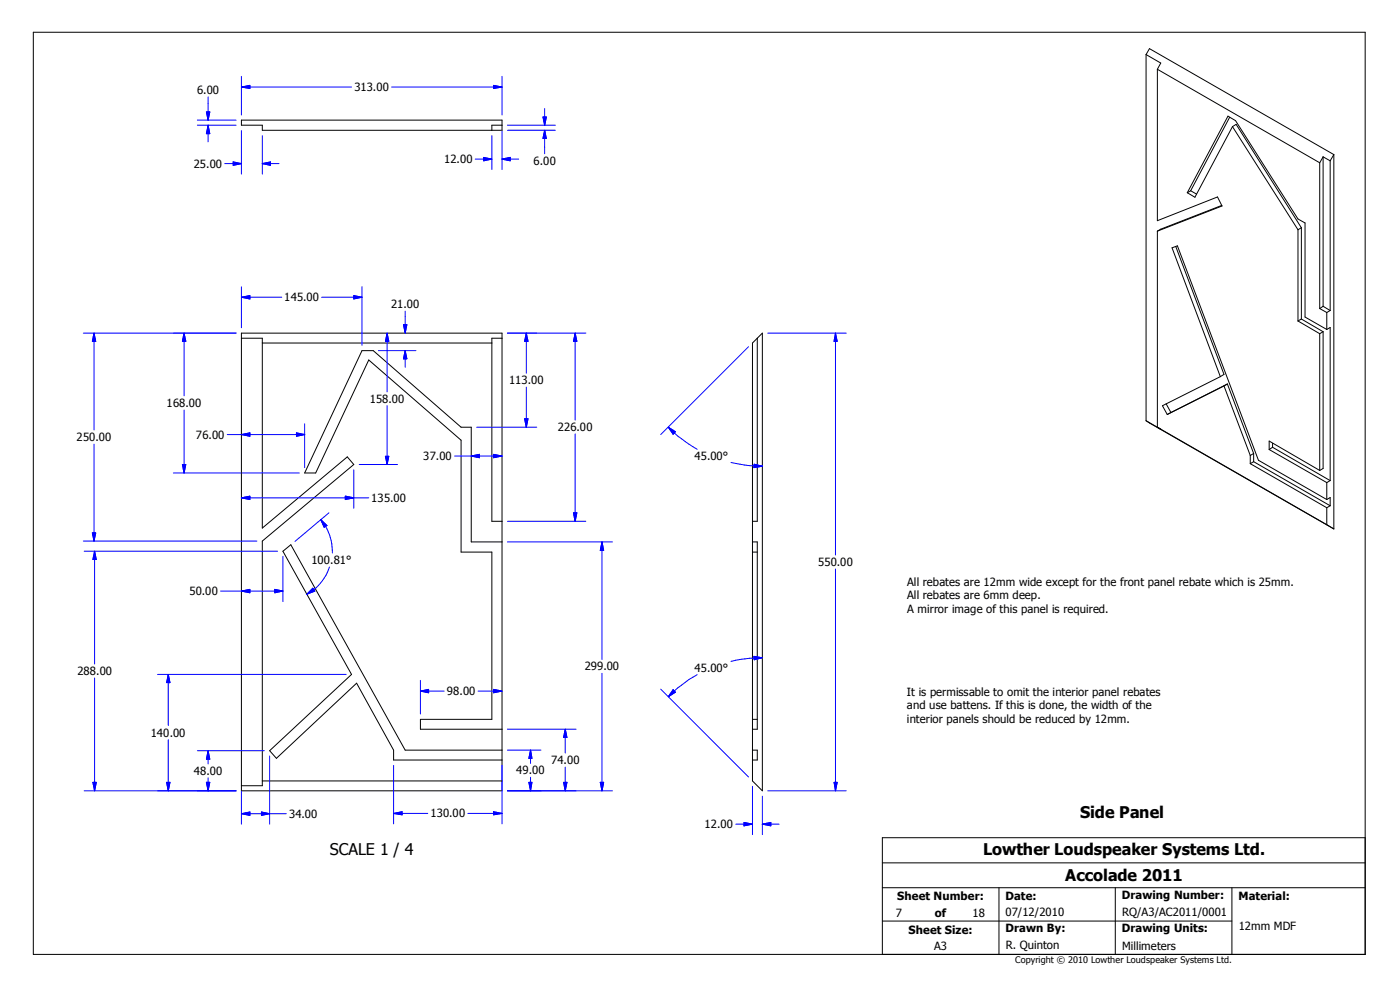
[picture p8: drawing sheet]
<svg xmlns="http://www.w3.org/2000/svg" width="420mm" height="297mm" viewBox="0 0 420 297" stroke-linecap="round" stroke-linejoin="round" font-family="sans-serif">
<g fill="none" stroke="#000" stroke-width=".3">
<path d="M10 9.7h399.4v276.3h-399.4zM343.7 16.4l4.4 2.5-1.1 1.9M343.7 16.4l1-1.8 55.3 31.7M343.7 16.4v109.7M72.4 36h78.1v3h-71.8v-1.5h-6.3zM150.5 37.5h-3v1.5M347 20.8l48.7 28M347 20.8v45.3l18.1-7.1 1.3 2.7-19.4 7.6M368.7 35.2l-11.7 22M369.6 37.9l19.6 30.9M369.6 37.9l-11.3 21.2-2.3-1.3M369.6 37.9l1.1-.6 19.5 31"/>
<path d="M356 57.8l12.2-23 2.3 1.4 18.7 29.4 2.1 1.2v28.2l6.5 3.7M357 57.2l-1 .6M357 57.2l1.8 1M395.7 48.8v43.7M396.7 47l-1 1.8M396.7 47l2.2 1.2M396.7 47v44.8M398.9 48.2v44.9M400 46.3l-1.1 1.9M400 46.3v112.2M347 69.3v58.7l1.1 .6-4.4-2.5M352.6 73.8l14.4 38.4-1.1 .7"/>
<path d="M366.4 61.6l-18.3 7.1-1.1 .6M389.2 68.8v27.4M390.2 68.3l-1 .5M390.2 68.3v27.3M72.4 99.8h78.1v137.2h-78.1zM228.6 99.8v137.2l-3-3v-131.2zM389.2 96.2l6.5 3.8M390.2 95.6l-1 .6M390.2 95.6l6.5 3.8M395.7 92.5l2.1 1.2M396.7 99.4v41l-1 .6M396.7 91.8l2.2 1.3"/>
<path d="M396.7 91.8l-1 .7M396.7 99.4l-1 .6M397.8 98.7l1.1-.6v45.9M397.8 93.7v5M398.9 93.1l-1.1 .6M72.4 101.4h6.3v56.9l25.4-21.4 2 2.3-27.4 23v73.3h-6.3M78.7 102.8h68.8M150.5 101.4h-3v54.8h3M227.1 101.4v54.8h-1.5M365.9 112.9l-17.3 8.7 1.4 2.6M365.9 112.9l-14.4-38.6 1.6-.6 24.3 64.2 20.4 11.8M367 115.7l7.9 20.8"/>
<path d="M367 115.7l-17 8.5M368 115.1l-1 .6M368 115.1l7.9 20.8M368 115.1l-16.9 8.5M395.7 100v41M343.7 126.1l56.3 32.4M349.7 121l1.4 2.6M351.1 123.6l-1.1 .6M374.9 139l22.9 13.2M374.9 136.5v2.5M375.9 135.9l-1 .6M375.9 135.9v2.5"/>
<path d="M375.9 138.4l-1 .6M375.9 138.4l23 13.2M380.6 134.7l17.2 9.9M380.6 134.7v-2.5l15.1 8.8M381.6 132.9v1.1M381.6 134l-1 .7M381.6 134l17.3 10M397.8 152.2v5l2.2 1.3M397.8 149.7l1.1-.6v2.5M397.8 144.6v5.1M398.9 144l-1.1 .6M398.9 151.6l-1.1 .6"/>
<path d="M150.5 162.4h-9.2v-34.4h-3l-26.4-22.9h-3.4l-17.1 36.6h3.3l15.9-33.8 27.7 24v33.6h9.2v50.1h-21.4v2.9h24.4M225.6 162.4h1.5v56.1h-1.5M225.6 165.5h1.5M225.6 215.6h1.5M78.7 234h71.8M150.5 224.8h-29l-34.3-61.5-2.4 1.9 20.6 36.9-24.5 22.9 2 2.3 24-22.6 11.1 20.1v3h32.5M225.6 224.8h1.5v3h-1.5M264.6 258.6h144.8M409.4 251.1h-144.8v34.9M264.6 276h104.8M264.6 266h144.8M299.6 266v20"/>
<path d="M334.4 266v20M369.4 266v20"/>
</g>
<g fill="none" stroke="#00f" stroke-width=".3">
<path d="M59.2 37.5h11.6M59.2 36h11.6M61.9 33.5h1l-.5 2.5zM62.4 29.1v6.9M62.4 37.5v5M62.4 37.5l.5 2.6h-1zM72.4 26.1h33M72.4 26.1l2.5-.5v.9zM72.4 22.9v11.6M72.4 39.1v13.1M117.4 26.1h33.1M148 25.6l2.5 .5-2.5 .4z"/>
<path d="M150.5 22.9v11.6M150.5 39.1v11.7M152.1 39h14.4M152.1 37.5h14.4M162.8 35.1h1l-.5 2.4zM163.3 32.5v5M163.3 39v7.1M163.3 39l.5 2.5h-1zM67.4 49h5M69.9 48.5l2.5 .5-2.5 .5zM78.7 49h5M78.7 49l2.4-.5v1z"/>
<path d="M78.7 40.7v11.5M142.5 47.7h5M145 47.2l2.5 .5-2.5 .5zM147.5 40.7v10.1M150.5 47.7h5M150.5 47.7l2.5-.5v1zM25 99.8h45.8M28.2 99.8l.5 2.5h-1zM28.2 99.8v29.1M55.2 99.8l.5 2.5h-1zM55.2 99.8v18.8M72.4 89.1l2.5-.5v1z"/>
<path d="M72.4 86v12.2M72.4 89.1h12.1M96.4 89.1h12.1M106.1 88.6l2.4 .5-2.4 .5zM108.5 86v17.5M116.1 99.8l.5 2.5h-1zM116.1 99.8v17.6M121 97.3h1l-.5 2.5zM121.5 93.2v6.6M152.1 99.8h23.6M157.8 99.8l.5 2.5h-1zM157.8 99.8v12.1"/>
<path d="M172.5 99.8l.5 2.5h-1zM172.5 99.8v26.1M230.2 99.8h23.5M250.5 99.8v66.5M250.5 99.8l.5 2.5h-.9zM113.5 105.1h11.2M121.5 105.1v5M121.5 105.1l.5 2.4h-1zM157.8 116v12M224.5 103.9l-26.4 26.3M28.2 133.1v29.1M54.7 139.2h1l-.5 2.5z"/>
<path d="M55.2 122.9v18.8M68.2 130.2h23.2M72.4 130.2l2.5-.5v1zM88.9 129.7l2.5 .5-2.5 .5zM91.4 127v13.1M107.7 139.2h11.5M115.6 136.8h1l-.5 2.4zM116.1 121.6v17.6M136.3 136.7h14.2M141.3 136.7l2.5-.5v1zM142.9 128h18.1M148 136.2l2.5 .5-2.5 .5z"/>
<path d="M157.3 125.5h1l-.5 2.5zM172.5 130.1v26.1M200.4 128l2.8 2.7 5.8 3.9M200.4 128l2.1 1.4-.7 .7zM219.2 138.6l5.5 .9 3.9 .2M226.1 139.1l2.5 .6-2.5 .4zM27.7 159.7h1l-.5 2.5zM52 141.7h37.7M72.4 149.2l2.5-.5v1zM72.4 149.2h38.2M96.2 155.7a14.8 14.8 0 0 1 3.5 10M96.2 155.7l1.8 1.8-.8 .5z"/>
<path d="M98.6 153.7l-10.1 8.5M103.5 148.7l2.6 .5-2.6 .5zM106.1 140.8v11.5M152.1 156.2h23.6M172 153.7h1l-.5 2.5zM25 162.2h52M25.2 165.2h58M28.4 165.2v33.8M28.4 165.2l.5 2.5h-1zM66.1 177.1h18.7M72.4 177.1l2.5-.5v1zM82.4 176.6l2.4 .5-2.4 .5z"/>
<path d="M84.8 166.7v13.6M93.8 176.3l.6 .8-2.4 1zM98.8 169.9a14.4 14.4 0 0 1-6.8 8.2M152.1 162.4h31.5M180.5 162.4v35.2M180.5 162.4l.5 2.5h-1zM250.5 170.5v66.5M226.1 196.7l2.5 .4-2.5 .6zM228.6 197.1l-3.9 .2-5.5 .9M28.4 203.2v33.8M47.2 202.1h56.6M50.5 202.1v15.3"/>
<path d="M50.5 202.1l.5 2.5h-1zM126.1 207.1h7.1M126.1 207.1l2.4-.5v1zM126.1 203.9v10.1M143.3 207.1h7.2M148 206.6l2.5 .5-2.5 .5zM152.1 218.5h20.6M169.5 218.5v7.2M169.5 218.5l.5 2.5h-1zM180.5 201.8v35.2M198.1 206.5l26.4 26.3M201.8 206.7l.7 .7-2.1 1.4z"/>
<path d="M209 202.2l-2.4 1.4-3.4 2.6-2.8 2.6M25.2 237h45.6M27.9 234.5h1l-.5 2.5zM50 234.5h1l-.5 2.5zM50.5 221.7v15.3M59.2 225h20M61.9 234.5h1l-.5 2.5zM62.4 225v4M62.4 233.1v3.9M62.4 225l.5 2.5h-1zM72.4 237.1v9.9M80.9 226.6v20.4"/>
<path d="M118 229.4v17.5M150.5 229.4v17.5M152.1 237h31.5M152.1 224.8h10.1M158.6 234.5h.9l-.4 2.5zM159.1 224.8v4M159.1 232.9v4.1M159.1 224.8l.4 2.5h-.9zM169 234.5h1l-.5 2.5zM169.5 229.9v7.1M180 234.5h1l-.5 2.5zM225.6 235.6v14.5"/>
<path d="M228.6 238.6v11.5M230.2 237h23.5M250.1 234.5h.9l-.5 2.5zM72.4 243.9l2.5-.6v1.1zM72.4 243.9h13.5M78.4 243.3l2.5 .6-2.5 .5zM118 243.8h10.3M118 243.8l2.6-.5v.9zM140.3 243.8h10.2M148 243.3l2.5 .5-2.5 .4zM220.6 247h5M223.1 246.5l2.5 .5-2.5 .5z"/>
<path d="M228.6 247h5M228.6 247l2.5-.5v1z"/>
</g>
<g fill="#00f" stroke="#00f" stroke-width=".3">
<path d="M148 25.6l2.5 .5-2.5 .4z" fill-rule="evenodd"/>
<path d="M72.4 26.1l2.5-.5v.9z" fill-rule="evenodd"/>
<path d="M145 47.2l2.5 .5-2.5 .5z" fill-rule="evenodd"/>
<path d="M150.5 47.7l2.5-.5v1z" fill-rule="evenodd"/>
<path d="M163.3 39l.5 2.5h-1z" fill-rule="evenodd"/>
<path d="M162.8 35.1h1l-.5 2.4z" fill-rule="evenodd"/>
<path d="M61.9 33.5h1l-.5 2.5z" fill-rule="evenodd"/>
<path d="M62.4 37.5l.5 2.6h-1z" fill-rule="evenodd"/>
<path d="M69.9 48.5l2.5 .5-2.5 .5z" fill-rule="evenodd"/>
<path d="M78.7 49l2.4-.5v1z" fill-rule="evenodd"/>
<path d="M250.1 234.5h.9l-.5 2.5z" fill-rule="evenodd"/>
<path d="M250.5 99.8l.5 2.5h-.9z" fill-rule="evenodd"/>
<path d="M201.8 206.7l.7 .7-2.1 1.4z" fill-rule="evenodd"/>
<path d="M226.1 196.7l2.5 .4-2.5 .6z" fill-rule="evenodd"/>
<path d="M200.4 128l2.1 1.4-.7 .7z" fill-rule="evenodd"/>
<path d="M226.1 139.1l2.5 .6-2.5 .4z" fill-rule="evenodd"/>
<path d="M223.1 246.5l2.5 .5-2.5 .5z" fill-rule="evenodd"/>
<path d="M228.6 247l2.5-.5v1z" fill-rule="evenodd"/>
<path d="M72.4 89.1l2.5-.5v1z" fill-rule="evenodd"/>
<path d="M106.1 88.6l2.4 .5-2.4 .5z" fill-rule="evenodd"/>
<path d="M121.5 105.1l.5 2.4h-1z" fill-rule="evenodd"/>
<path d="M121 97.3h1l-.5 2.5z" fill-rule="evenodd"/>
<path d="M55.2 99.8l.5 2.5h-1z" fill-rule="evenodd"/>
<path d="M54.7 139.2h1l-.5 2.5z" fill-rule="evenodd"/>
<path d="M88.9 129.7l2.5 .5-2.5 .5z" fill-rule="evenodd"/>
<path d="M72.4 130.2l2.5-.5v1z" fill-rule="evenodd"/>
<path d="M27.7 159.7h1l-.5 2.5z" fill-rule="evenodd"/>
<path d="M28.2 99.8l.5 2.5h-1z" fill-rule="evenodd"/>
<path d="M115.6 136.8h1l-.5 2.4z" fill-rule="evenodd"/>
<path d="M116.1 99.8l.5 2.5h-1z" fill-rule="evenodd"/>
<path d="M72.4 149.2l2.5-.5v1z" fill-rule="evenodd"/>
<path d="M103.5 148.7l2.6 .5-2.6 .5z" fill-rule="evenodd"/>
<path d="M157.3 125.5h1l-.5 2.5z" fill-rule="evenodd"/>
<path d="M157.8 99.8l.5 2.5h-1z" fill-rule="evenodd"/>
<path d="M141.3 136.7l2.5-.5v1z" fill-rule="evenodd"/>
<path d="M148 136.2l2.5 .5-2.5 .5z" fill-rule="evenodd"/>
<path d="M172 153.7h1l-.5 2.5z" fill-rule="evenodd"/>
<path d="M172.5 99.8l.5 2.5h-1z" fill-rule="evenodd"/>
<path d="M158.6 234.5h.9l-.4 2.5z" fill-rule="evenodd"/>
<path d="M159.1 224.8l.4 2.5h-.9z" fill-rule="evenodd"/>
<path d="M169 234.5h1l-.5 2.5z" fill-rule="evenodd"/>
<path d="M169.5 218.5l.5 2.5h-1z" fill-rule="evenodd"/>
<path d="M180 234.5h1l-.5 2.5z" fill-rule="evenodd"/>
<path d="M180.5 162.4l.5 2.5h-1z" fill-rule="evenodd"/>
<path d="M148 206.6l2.5 .5-2.5 .5z" fill-rule="evenodd"/>
<path d="M126.1 207.1l2.4-.5v1z" fill-rule="evenodd"/>
<path d="M148 243.3l2.5 .5-2.5 .4z" fill-rule="evenodd"/>
<path d="M118 243.8l2.6-.5v.9z" fill-rule="evenodd"/>
<path d="M78.4 243.3l2.5 .6-2.5 .5z" fill-rule="evenodd"/>
<path d="M72.4 243.9l2.5-.6v1.1z" fill-rule="evenodd"/>
<path d="M61.9 234.5h1l-.5 2.5z" fill-rule="evenodd"/>
<path d="M62.4 225l.5 2.5h-1z" fill-rule="evenodd"/>
<path d="M50 234.5h1l-.5 2.5z" fill-rule="evenodd"/>
<path d="M50.5 202.1l.5 2.5h-1z" fill-rule="evenodd"/>
<path d="M27.9 234.5h1l-.5 2.5z" fill-rule="evenodd"/>
<path d="M28.4 165.2l.5 2.5h-1z" fill-rule="evenodd"/>
<path d="M82.4 176.6l2.4 .5-2.4 .5z" fill-rule="evenodd"/>
<path d="M72.4 177.1l2.5-.5v1z" fill-rule="evenodd"/>
<path d="M96.2 155.7l1.8 1.8-.8 .5z" fill-rule="evenodd"/>
<path d="M92 178.1l1.8-1.8 .6 .8z" fill-rule="evenodd"/>
</g>
<g font-size="4.8">
<text x="323.8" y="245.2">Side Panel</text>
<text x="98.9" y="256.2">SCALE 1 / 4</text>
<text x="294.8" y="256.2">Lowther Loudspeaker Systems Ltd.</text>
<text x="319.4" y="264.1">Accolade 2011</text>
</g>
<g font-size="3.4">
<text x="59.1" y="28.2">6.00</text>
<text x="106.3" y="27.3">313.00</text>
<text x="58.1" y="50.3">25.00</text>
<text x="133.2" y="49">12.00</text>
<text x="160" y="49.4">6.00</text>
<text x="85.3" y="90.4">145.00</text>
<text x="117.3" y="92.4">21.00</text>
<text x="152.7" y="115.2">113.00</text>
<text x="50" y="122">168.00</text>
<text x="110.9" y="120.8">158.00</text>
<text x="58.8" y="131.5">76.00</text>
<text x="167.3" y="129.2">226.00</text>
<text x="22.9" y="132.3">250.00</text>
<text x="126.9" y="137.9">37.00</text>
<text x="208.3" y="137.9">45.00°</text>
<text x="111.3" y="150.5">135.00</text>
<text x="93.4" y="169.1">100.81°</text>
<text x="245.4" y="169.7">550.00</text>
<text x="56.8" y="178.3">50.00</text>
<text x="272" y="175.5">All rebates are 12mm wide except for the front panel rebate which is 25mm.</text>
<text x="272" y="179.6">All rebates are 6mm deep.</text>
<text x="272" y="183.7">A mirror image of this panel is required.</text>
<text x="23.2" y="202.3">288.00</text>
<text x="175.3" y="200.9">299.00</text>
<text x="208.3" y="201.4">45.00°</text>
<text x="134" y="208.3">98.00</text>
<text x="271.9" y="208.5">It is permissable to omit the interior panel rebates</text>
<text x="271.9" y="212.6">and use battens. If this is done, the width of the</text>
<text x="45.2" y="220.7">140.00</text>
<text x="271.9" y="216.8">interior panels should be reduced by 12mm.</text>
<text x="58.2" y="232.3">48.00</text>
<text x="154.8" y="232.1">49.00</text>
<text x="165.3" y="229">74.00</text>
<text x="86.7" y="245.1">34.00</text>
<text x="129.1" y="245">130.00</text>
<text x="211.2" y="248.2">12.00</text>
<text x="269.1" y="269.8">Sheet Number:</text>
<text x="301.5" y="269.8">Date:</text>
<text x="336.4" y="269.5">Drawing Number:</text>
<text x="371.3" y="269.8">Material:</text>
<text x="268.6" y="274.8">7</text>
<text x="280.3" y="274.8">of</text>
<text x="291.6" y="274.8">18</text>
<text x="301.5" y="274.6">07/12/2010</text>
<text x="336.5" y="274.5">RQ/A3/AC2011/0001</text>
<text x="272.5" y="279.8">Sheet Size:</text>
<text x="301.5" y="279.4">Drawn By:</text>
<text x="336.4" y="279.4">Drawing Units:</text>
<text x="371.4" y="278.8">12mm MDF</text>
<text x="280.1" y="284.7">A3</text>
<text x="301.6" y="284.5">R. Quinton</text>
<text x="336.5" y="284.7">Millimeters</text>
</g>
<text font-size="2.7" x="304.4" y="288.6">Copyright © 2010 Lowther Loudspeaker Systems Ltd.</text>
</svg>
